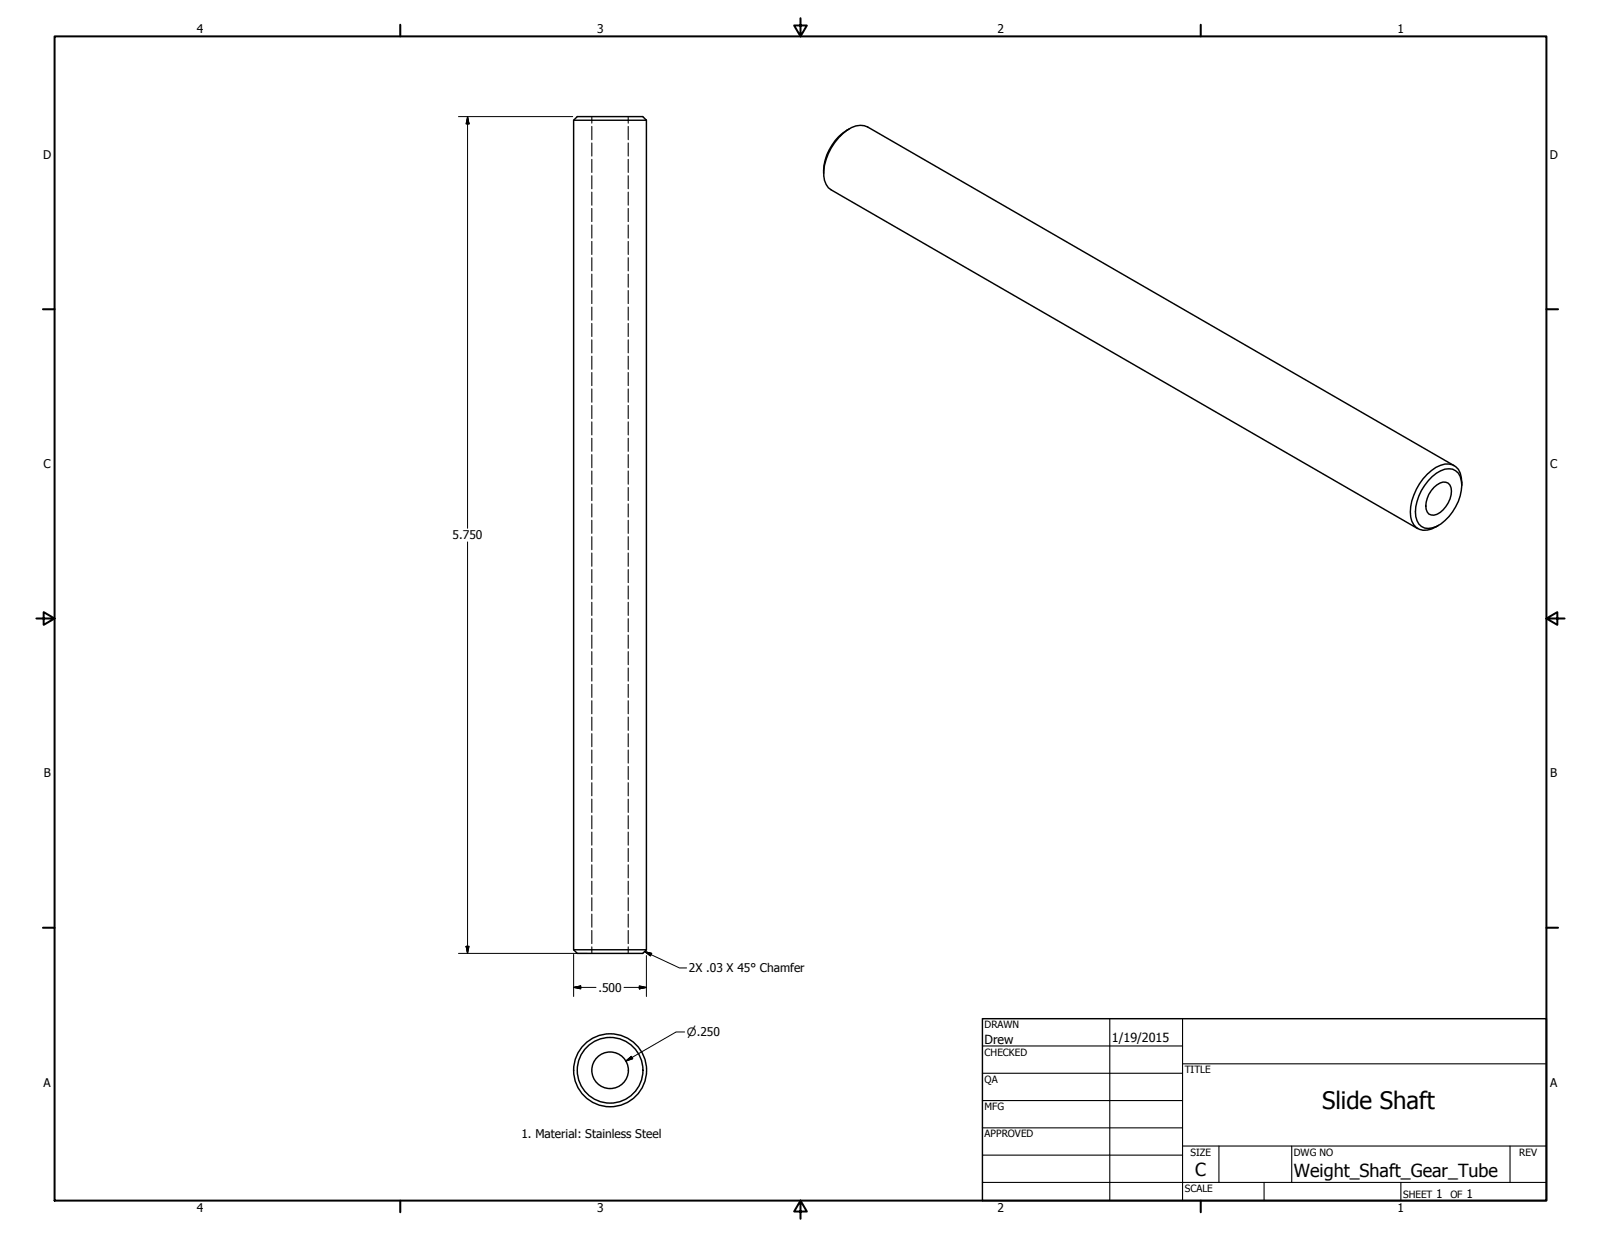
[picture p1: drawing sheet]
<svg xmlns="http://www.w3.org/2000/svg" width="559mm" height="432mm" viewBox="0 0 559 432" stroke-linecap="round" stroke-linejoin="round" font-family="sans-serif">
<!-- layer: Visible (ANSI) -->
<g fill="none" stroke="#000" stroke-width=".51">
<path d="M200.2 42h25.4M225.6 42l-1.3-1.3h-22.8l-1.3 1.3v289.5M225.6 42v289.5M296.5 45a17.8 17.8 0 0 0-9 15.5M499.9 166.4a8.5 8.5 0 0 1 7.1-2.6 4.5 4.5 0 0 1 3 4 17.1 17.1 0 0 1-8.6 16 5 5 0 0 1-6.2-.9 10.5 10.5 0 0 1 0-9.8 20.3 20.3 0 0 1 4.7-6.7zM500.5 170.1a4.3 4.3 0 0 1 5-1.4 5.7 5.7 0 0 1 0 6.9 6.5 6.5 0 0 1-5.9 4.2 2.82 2.82 0 0 1-2-3.1 9.9 9.9 0 0 1 2.9-6.6zM507.6 162.6l-204.8-118.3a6.7 6.7 0 0 0-7.1 1.2 19.7 19.7 0 0 0-8.2 15.9 6 6 0 0 0 2.6 4.9l204.8 118.2M510.2 169.4a6.7 6.7 0 0 0-3.2-7.2 9.1 9.1 0 0 0-8.8 3.3 19.1 19.1 0 0 0-5.8 15 5.1 5.1 0 0 0 7.3 4.2l2.4-1.3M200.2 331.5h25.4M200.2 331.5l1.3 1.3h22.8l1.3-1.3"/>
<circle cx="212.9" cy="373.6" r="11.5"/>
<circle cx="212.9" cy="373.6" r="6.4"/>
<circle cx="212.9" cy="373.6" r="12.7"/>
</g>
<!-- layer: Hidden (ANSI) -->
<g fill="none" stroke="#000" stroke-width=".38">
<path d="M206.6 40.7v2.3M206.6 44.1v4.7M206.6 49.9v4.6M206.6 55.6v4.6M219.3 40.7v2.3M219.3 44.1v4.7M219.3 49.9v4.6M219.3 55.6v4.6M206.6 61.3v4.6M206.6 67.1v4.5M206.6 72.8v4.5M206.6 78.5v4.6"/>
<path d="M219.3 61.3v4.6M219.3 67.1v4.5M219.3 72.8v4.5M219.3 78.5v4.6M206.6 84.3v4.5M206.6 90v4.6M206.6 95.7v4.6M219.3 84.3v4.5M219.3 90v4.6M219.3 95.7v4.6M206.6 101.4v4.6M206.6 107.2v4.6"/>
<path d="M206.6 112.9v4.6M206.6 118.6v4.6M219.3 101.4v4.6M219.3 107.2v4.6M219.3 112.9v4.6M219.3 118.6v4.6M206.6 124.3v4.6M206.6 130v4.6M206.6 135.8v4.6M219.3 124.3v4.6M219.3 130v4.6M219.3 135.8v4.6"/>
<path d="M206.6 141.5v4.6M206.6 147.3v4.5M206.6 153v4.5M206.6 158.7v4.6M219.3 141.5v4.6M219.3 147.3v4.5M219.3 153v4.5M219.3 158.7v4.6M206.6 164.4v4.6M206.6 170.2v4.6M206.6 175.9v4.6M219.3 164.4v4.6"/>
<path d="M219.3 170.2v4.6M219.3 175.9v4.6M206.6 181.6v4.6M206.6 187.3v4.6M206.6 193v4.7M206.6 198.8v4.6M219.3 181.6v4.6M219.3 187.3v4.6M219.3 193v4.7M219.3 198.8v4.6M206.6 204.5v4.6M206.6 210.2v4.6"/>
<path d="M206.6 216v4.5M219.3 204.5v4.6M219.3 210.2v4.6M219.3 216v4.5M206.6 221.7v4.6M206.6 227.5v4.5M206.6 233.2v4.5M206.6 238.9v4.6M219.3 221.7v4.6M219.3 227.5v4.5M219.3 233.2v4.5M219.3 238.9v4.6"/>
<path d="M206.6 244.6v4.6M206.6 250.3v4.7M206.6 256.1v4.6M219.3 244.6v4.6M219.3 250.3v4.7M219.3 256.1v4.6M206.6 261.8v4.6M206.6 267.5v4.6M206.6 273.2v4.6M206.6 279v4.6M219.3 261.8v4.6M219.3 267.5v4.6"/>
<path d="M219.3 273.2v4.6M219.3 279v4.6M206.6 284.7v4.6M206.6 290.4v4.6M206.6 296.2v4.5M219.3 284.7v4.6M219.3 290.4v4.6M219.3 296.2v4.5M206.6 301.9v4.6M206.6 307.6v4.6M206.6 313.4v4.5M206.6 319.1v4.6"/>
<path d="M219.3 301.9v4.6M219.3 307.6v4.6M219.3 313.4v4.5M219.3 319.1v4.6M206.6 324.8v4.6M206.6 330.5v2.3M219.3 324.8v4.6M219.3 330.5v2.3"/>
</g>
<!-- layer: Border (ANSI) -->
<g fill="none" stroke="#000" stroke-width=".7">
<path d="M19 12.7h520.8v406.4h-520.8zM139.7 8.6v4.1M279.4 6.3v6.4l-2.2-3.8h4.4l-2.2 3.8M419.1 8.6v4.1M15 107.9h4M539.8 107.9h4M12.7 215.9h6.3l-3.8-2.2v4.4l3.8-2.2M539.8 215.9l3.8 2.2v-4.4l-3.8 2.2h6.3M15 323.8h4M539.8 323.8h4M139.7 419.1v4.1M279.4 419.1l2.2 3.8h-4.4l2.2-3.8v6.3"/>
<path d="M419.1 419.1v4.1"/>
</g>
<!-- layer: Title (ANSI) -->
<g fill="none" stroke="#000" stroke-width=".38">
<path d="M387.3 355.6v63.5M412.7 355.6v63.5M342.9 365.1h69.8M342.9 374.6h69.8M412.7 371.3h127.1M342.9 384.2h69.8M342.9 393.7h69.8M342.9 412.7h196.9M342.9 403.2h69.8M412.7 400h127.1M425.4 400v12.7M441.2 412.7v6.4"/>
<path d="M450.8 400v12.7M488.9 412.7v6.4M527 400v12.7"/>
</g>
<path d="M342.9 355.6h196.9v63.5h-196.9z" fill="none" stroke="#000" stroke-width=".51"/>
<!-- layer: Dimension (ANSI) -->
<g fill="none" stroke="#000" stroke-width=".35">
<path d="M160 40.7h39.9M163.2 40.7l.5 2.5h-1zM163.2 40.7v143.7M163.2 189.2v143.6M160 332.8h45M162.7 330.3h1l-.5 2.5zM200.2 333.1v14.8M225.6 333.6v14.3M200.2 344.7l2.5-.5v1zM200.2 344.7h7.8M217.8 344.7h7.8M223.1 344.2l2.5 .5-2.5 .5z"/>
<path d="M218.4 370.4l1.9-1.7 .6 .9zM239 360.2h-3l-17.6 10.2"/>
</g>
<path d="M163.2 40.7l.5 2.5zM163.2 40.7l.5 2.5h-1zM162.7 330.3l.5 2.5zM162.7 330.3h1l-.5 2.5zM200.2 344.7l2.5-.5zM200.2 344.7l2.5-.5v1zM223.1 345.2l2.5-.5zM223.1 344.2l2.5 .5-2.5 .5zM218.4 370.4l1.9-1.7zM218.4 370.4l1.9-1.7 .6 .9z" fill="#000" stroke="#000" stroke-width=".35"/>
<!-- layer: Symbol (ANSI) -->
<path d="M225 332.2l2.5 .6-.5 .9zM225 332.2l12.2 5.7h2.4" fill="none" stroke="#000" stroke-width=".35"/>
<path d="M225 332.2l2.5 .6zM225 332.2l2.5 .6-.5 .9z" fill="#000" stroke="#000" stroke-width=".35"/>
<text font-size="8.4" x="461.5" y="387.3">Slide Shaft</text>
<g font-size="6.3">
<text x="417.2" y="410.6">C</text>
<text x="451.6" y="410.7">Weight_Shaft_Gear_Tube</text>
</g>
<g font-size="4.4">
<text x="343.7" y="364.3">Drew</text>
<text x="388.1" y="363.7">1/19/2015</text>
</g>
<g font-size="4.2">
<text x="68.7" y="11.7">4</text>
<text x="208.4" y="11.7">3</text>
<text x="348.1" y="11.7">2</text>
<text x="487.8" y="11.7">1</text>
<text x="15.1" y="55.5">D</text>
<text x="540.9" y="55.5">D</text>
<text x="15.2" y="163.4">C</text>
<text x="541" y="163.4">C</text>
<text x="158" y="188.3">5.750</text>
<text x="15.3" y="271.4">B</text>
<text x="541.1" y="271.4">B</text>
<text x="240.5" y="339.4">2X .03 X 45° Chamfer</text>
<text x="208.9" y="346.2">.500</text>
<text x="15.2" y="379.3">A</text>
<text x="541" y="379.3">A</text>
<text x="182" y="397.3">1. Material: Stainless Steel</text>
<text x="501.3" y="418.3">1</text>
<text x="511.8" y="418.3">1</text>
<text x="68.7" y="423.2">4</text>
<text x="208.4" y="423.2">3</text>
<text x="348.1" y="423.2">2</text>
<text x="487.8" y="423.2">1</text>
</g>
<text font-size="4" x="239.8" y="361.8">⌀.250</text>
<g font-size="3.5">
<text x="343.7" y="358.9">DRAWN</text>
<text x="343.7" y="368.5">CHECKED</text>
<text x="413.5" y="374.6">TITLE</text>
<text x="343.7" y="378">QA</text>
<text x="343.7" y="387.5">MFG</text>
<text x="343.7" y="397.1">APPROVED</text>
<text x="415.5" y="403.4">SIZE</text>
<text x="451.6" y="403.4">DWG NO</text>
<text x="530.3" y="403.4">REV</text>
<text x="413.5" y="416.1">SCALE</text>
<text x="489.7" y="418.3">SHEET</text>
<text x="506.2" y="418.3">OF</text>
</g>
</svg>
